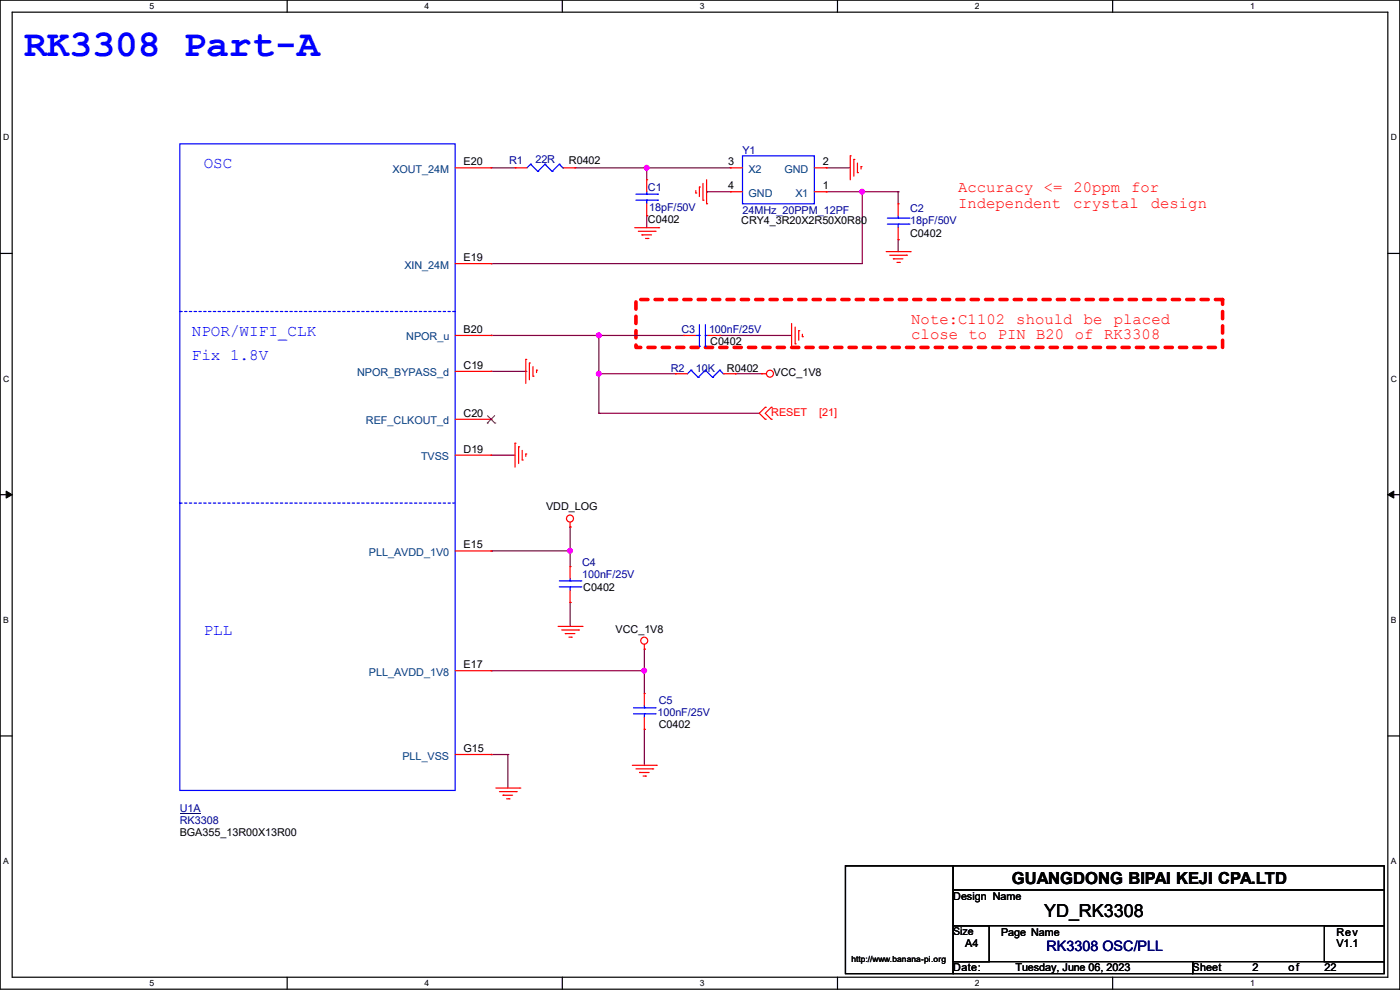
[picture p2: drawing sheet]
<svg xmlns="http://www.w3.org/2000/svg" width="297mm" height="210mm" viewBox="0 0 297 210" stroke-linecap="round" stroke-linejoin="round" font-family="sans-serif">
<path d="M0 0h297v209.8h-297zM2.6 2.6h291.8v204.7h-291.8z" fill="none" stroke="#000" stroke-width=".25"/>
<g fill="#fff">
<path d="M31.7 .3h1v2h-1z"/>
<path d="M31.7 207.6h1v1.9h-1z"/>
</g>
<path d="M60.9 0v2.6M60.9 207.3v2.5" fill="none" stroke="#000" stroke-width=".25"/>
<g fill="#fff">
<path d="M90.1 .3h1v2h-1z"/>
<path d="M90.1 207.6h1v1.9h-1z"/>
</g>
<path d="M119.3 0v2.6M119.3 207.3v2.5" fill="none" stroke="#000" stroke-width=".25"/>
<g fill="#fff">
<path d="M148.5 .3h.9v2h-.9z"/>
<path d="M148.5 207.6h.9v1.9h-.9z"/>
</g>
<path d="M177.7 0v2.6M177.7 207.3v2.5" fill="none" stroke="#000" stroke-width=".25"/>
<g fill="#fff">
<path d="M206.8 .3h1v2h-1z"/>
<path d="M206.8 207.6h1v1.9h-1z"/>
</g>
<path d="M236.1 0v2.6M236.1 207.3v2.5" fill="none" stroke="#000" stroke-width=".25"/>
<g fill="#fff">
<path d="M265.2 .3h1v2h-1z"/>
<path d="M265.2 207.6h1v1.9h-1z"/>
<path d="M.7 28.2h1.2v1.9h-1.2z"/>
<path d="M295.1 28.2h1.2v1.9h-1.2z"/>
<path d="M.7 79.3h1.2v2h-1.2z"/>
<path d="M295.1 79.3h1.2v2h-1.2z"/>
</g>
<path d="M0 53.8h2.6M294.4 53.8h2.6" fill="none" stroke="#000" stroke-width=".25"/>
<g fill="#fff">
<path d="M.7 130.5h1.2v2h-1.2z"/>
<path d="M295.1 130.5h1.1v2h-1.1z"/>
</g>
<path d="M0 104.9h2.6M294.4 104.9h2.6" fill="none" stroke="#000" stroke-width=".25"/>
<path d="M1.3 104.2l1.3 .7-1.3 .8zM294.4 104.9l1.3-.7v1.5z" fill="#000" stroke="#000" stroke-width=".21"/>
<g fill="#fff">
<path d="M.7 181.7h1.2v2h-1.2z"/>
<path d="M295.1 181.7h1.1v2h-1.1z"/>
</g>
<path d="M0 156.1h2.6M294.4 156.1h2.6M179.4 183.7h22.8v22.8h-22.8zM202.2 183.7h91.5v5.1h-91.5zM202.2 188.8h91.5v7.6h-91.5zM202.2 196.4h7.6v7.6h-7.6zM281 196.4h12.7v7.6h-12.7zM202.2 204h50.8v2.5h-50.8zM253 204h40.7v2.5h-40.7z" fill="none" stroke="#000" stroke-width=".25"/>
<path d="M134.9 63.5h124.5v10.2h-124.5z" fill="none" stroke="#f00" stroke-width=".76" stroke-dasharray="1.5 1.5"/>
<g fill="none" stroke="#800040" stroke-width=".25">
<path d="M104.2 35.6h.1M104.2 35.6h5.1M122 35.6h.1M122 35.6h33M137.2 35.6h.1M137.2 35.6v2.5M175.3 35.6h.1M175.3 35.6h5.1M104.2 55.9h.1M137.2 45.8h.1M137.2 45.8v2.5M149.9 40.7h.1"/>
<path d="M149.9 40.7h5.1M175.3 40.7h.1M175.3 40.7h15.2M182.9 40.7h.1M182.9 40.7v15.2h-78.7M190.5 40.7h.1M190.5 50.8h.1M190.5 40.7v2.5M190.5 50.8v2.6M104.2 71.2h.1M104.2 71.2h40.9M104.2 78.8h7.3"/>
<path d="M111.5 78.8h.1M127 71.2h.1M127 79.3h.1M127 79.3h16.3M127 71.2v16.5M152.7 71.2h.1M152.7 71.2h15.2M156 79.3h.1M156 79.3h5.6M104.2 96.6h.1M104.2 96.6h5.1M127 87.7h.1"/>
<path d="M127 87.7h34.1M104.2 116.9h.1M104.2 116.9h16.7M120.9 111.8h.1M120.9 116.9h.1M120.9 111.8v8.4M120.9 127.8h.1M120.9 127.8v5.1M136.7 137.7h.1M136.7 137.7v9.4M104.2 142.3h.1M104.2 142.3h32.5"/>
<path d="M136.7 154.7h.1M136.7 142.3h.1M136.7 154.7v7.6M104.2 160.1h.1M104.2 160.1h3.5M107.7 160.1h.1M107.7 160.1v7.1"/>
</g>
<g fill="#f0f" stroke="#f0f" stroke-width=".25">
<circle cx="127" cy="71.1" r=".49"/>
<circle cx="182.9" cy="40.7" r=".49"/>
<circle cx="137.2" cy="35.6" r=".49"/>
<circle cx="120.9" cy="116.9" r=".49"/>
<circle cx="136.7" cy="142.3" r=".49"/>
<circle cx="127" cy="79.3" r=".49"/>
</g>
<g fill="none" stroke="#f00" stroke-width=".25">
<path d="M96.6 35.6h7.6M104.2 35.6h.1M109.3 35.6h.1M109.3 35.6h2.5M119.4 35.6h2.6M122 35.6h.1M137.2 38.1h.1M137.2 38.1v2.6M148.4 39.7h.1M148.4 39.7v2M149.1 38.9v3.6M149.9 38.1v5.1"/>
<path d="M155 35.6h.1M155 35.6h2.5M172.8 35.6h2.5M175.3 35.6h.1M180.4 33.1h.1M180.4 33.1v5M181.1 33.8h.1M181.1 33.8v3.6M181.9 36.6h.1M181.9 34.6v2M182.7 35.3h.1M182.7 35.3v.6"/>
<path d="M96.6 55.9h7.6M104.2 55.9h.1M134.7 48.3h5M135.4 49.1h3.6M136.2 49.8h.1M136.2 49.8h2M136.9 50.6h.6M137.2 45.8h.1M137.2 43.2v2.6M137.5 50.6h.1M139 49.1h.1M139.7 48.3h.1"/>
<path d="M147.6 40.9h.1M147.6 40.4v.5M149.1 42.5h.1M149.9 43.2h.1M155 40.7h.1M155 40.7h2.5M172.8 40.7h2.5M175.3 40.7h.1M188 53.4h5.1M188.8 54.1h3.5M189.5 54.9h.1M189.5 54.9h2.1"/>
<path d="M190.3 55.7h.5M190.5 43.2h.1M190.5 50.8h.1M190.5 43.2v2.6M190.5 48.3v2.5M190.8 55.7h.1M192.3 54.1h.1M193.1 53.4h.1M96.6 71.2h7.6M96.6 78.8h7.6M104.2 71.2h.1M104.2 78.8h.1"/>
<path d="M111.5 76.2h.1M111.5 76.2v5.1M112.3 77h.1M112.3 77v3.6M113.1 79.8h.1M113.1 77.8v2M113.8 78.5h.1M113.8 78.5v.5M143.3 79.3h.1M143.3 79.3h2.5M145.1 71.2h.1M145.1 71.2h2.5"/>
<path d="M150.2 71.2h2.5M152.7 71.2h.1M153.5 79.3h2.5M156 79.3h.1M161.6 79.3h.1M161.6 79.3h1M167.9 73.7h.1M167.9 68.6v5.1M168.7 72.9h.1M168.7 69.4v3.5M169.5 70.1h.1M169.5 70.1v2.1"/>
<path d="M170.2 71.4h.1M170.2 70.9v.5M96.6 96.6h7.6M96.6 88.9h7.6M104.2 96.6h.1M104.2 88.9h.1M109.3 94h.1M109.3 94v5.1M110 94.8h.1M110 94.8v3.5M110.8 97.6h.1M110.8 95.5v2.1"/>
<path d="M111.5 96.3h.1M111.5 96.3v.5M162.3 86.4h.1M162.3 88.9h.1M162.3 86.4l-1.2 1.3 1.2 1.2M163.6 88.9h.1M163.6 86.4h.1M163.6 86.4l-1.3 1.3 1.3 1.2M96.6 116.9h7.6M104.2 116.9h.1M120.9 111.8h.1M120.9 110.8v1"/>
<path d="M118.4 132.9h5.1M119.2 133.6h3.5M119.9 134.4h.1M119.9 134.4h2.1M120.7 135.2h.5M120.9 120.2h.1M120.9 127.8h.1M120.9 120.2v2.5M120.9 125.3v2.5M121.2 135.2h.1M122.7 133.6h.1M123.5 132.9h.1"/>
<path d="M136.7 137.7h.1M136.7 136.7v1M96.6 142.3h7.6M104.2 142.3h.1M136.7 147.1h.1M136.7 154.7h.1M136.7 147.1v2.5M136.7 152.2v2.5M96.6 160.1h7.6M104.2 160.1h.1M105.2 167.2h5.1M106 167.9h3.5"/>
<path d="M106.7 168.7h.1M106.7 168.7h2.1M107.5 169.5h.5M108 169.5h.1M109.5 167.9h.1M110.3 167.2h.1M134.2 162.3h5M134.9 163.1h3.6M135.7 163.9h.1M135.7 163.9h2M136.4 164.6h.5M136.9 164.6h.1"/>
<path d="M138.5 163.1h.1M139.2 162.3h.1"/>
<circle cx="163.3" cy="79.3" r=".74"/>
<circle cx="120.9" cy="110" r=".74"/>
<circle cx="136.7" cy="135.9" r=".74"/>
</g>
<g fill="none" stroke="#00f" stroke-width=".25">
<path d="M38.1 30.5h58.5v137.2h-58.5zM112.6 34.8h.1M112.6 34.8l-.8 .8M112.6 34.8l1.5 1.6M114.1 36.4h.1M115.6 34.8h.1M115.6 34.8l-1.5 1.6M115.6 34.8l1.5 1.6M117.1 36.4h.1M118.7 34.8h.1M118.7 34.8l-1.6 1.6M118.7 34.8l.7 .8"/>
<path d="M119.4 35.6h.1M157.5 33.1h15.3v10.1h-15.3zM134.9 42.5h4.6M134.9 41.2h4.6M137.2 41.2h.1M137.2 42.5h.1M137.2 40.7v.5M137.2 42.5v.7M139.5 42.5h.1M139.5 41.2h.1M188.3 47.5h4.5M188.3 46.3h4.5"/>
<path d="M190.5 46.3h.1M190.5 47.5h.1M190.5 45.8v.5M190.5 47.5v.8M192.8 47.5h.1M192.8 46.3h.1M146.6 78.5h.1M146.6 78.5l-.8 .8M146.6 78.5l1.5 1.6M147.6 71.2h.8M148.4 73.4h.1M148.4 71.2h.1"/>
<path d="M148.4 68.9v4.5M149.6 78.5h.1M149.6 71.2h.1M149.6 73.4h.1M149.6 78.5l-1.5 1.6M149.6 78.5l1.6 1.6M149.6 71.2h.6M149.6 68.9v4.5M152.7 78.5h.1M152.7 78.5l-1.5 1.6M152.7 78.5l.8 .8M153.5 79.3h.1"/>
<path d="M148.1 80.1h.1M151.2 80.1h.1M118.7 124.5h4.5M118.7 123.2h4.5M120.9 123.2h.1M120.9 124.5h.1M120.9 122.7v.5M120.9 124.5v.8M123.2 124.5h.1M123.2 123.2h.1M134.4 151.4h4.6M134.4 150.2h4.6"/>
<path d="M136.7 150.2h.1M136.7 151.4h.1M136.7 149.6v.6M136.7 151.4v.8M139 151.4h.1M139 150.2h.1"/>
</g>
<path d="M38.1 66.1h.1M96.6 66.1h-58.5M38.1 106.7h.1M96.6 106.7h-58.5" fill="none" stroke="#00f" stroke-width=".25" stroke-dasharray=".5 .5"/>
<path d="M38.1 172.6h4.5" fill="none" stroke="#0000a0" stroke-width=".21"/>
<path d="M103.4 89.7h.1M103.4 88.2l1.6 1.5M104.9 88.2l-1.5 1.5M105 89.7h.1" fill="none" stroke="#804000" stroke-width=".21"/>
<text font-size="8" fill="#00f" x="5.1" y="11.9">RK3308 Part-A</text>
<text font-size="3.8" x="221.5" y="194.4">YD_RK3308</text>
<text font-size="3.5" x="214.7" y="187.5">GUANGDONG BIPAI KEJI CPA.LTD</text>
<g font-size="3.4" fill="#00f">
<text x="43.2" y="35.7">OSC</text>
<text x="40.7" y="71.3">NPOR/WIFI_CLK</text>
<text x="40.7" y="76.4">Fix 1.8V</text>
<text x="43.2" y="134.8">PLL</text>
</g>
<g font-size="3.3" fill="#f00">
<text x="203.2" y="40.8">Accuracy &lt;= 20ppm</text>
<text x="240" y="40.8">for</text>
<text x="203.2" y="44.1">Independent</text>
<text x="227.7" y="44.1">crystal</text>
<text x="244.1" y="44.1">design</text>
<text x="193.3" y="68.7">Note:C1102</text>
<text x="215.6" y="68.7">should</text>
<text x="229.9" y="68.7">be</text>
<text x="236.3" y="68.7">placed</text>
<text x="193.3" y="72">close to PIN B20 of RK3308</text>
</g>
<text font-size="3" fill="#000080" x="222" y="201.7">RK3308 OSC/PLL</text>
<g font-size="2.3">
<text x="98.3" y="35.1">E20</text>
<text x="120.7" y="34.9">R0402</text>
<text x="154.5" y="35.1">3</text>
<text x="174.5" y="35.1">2</text>
<text x="154.5" y="40.1">4</text>
<text x="174.5" y="40.1">1</text>
<text x="137.5" y="47.3">C0402</text>
<text x="157.3" y="47.6">CRY4_3R20X2R50X0R80</text>
<text x="193.1" y="50.4">C0402</text>
<text x="98.3" y="55.4">E19</text>
<text x="98.3" y="70.6">B20</text>
<text x="150.7" y="73.2">C0402</text>
<text x="98.3" y="78.2">C19</text>
<text x="154.2" y="78.8">R0402</text>
<text x="164.1" y="79.8">VCC_1V8</text>
<text x="98.3" y="88.4">C20</text>
<text x="98.3" y="96">D19</text>
<text x="115.9" y="108.3">VDD_LOG</text>
<text x="98.3" y="116.3">E15</text>
<text x="123.7" y="125.3">C0402</text>
<text x="130.6" y="134.2">VCC_1V8</text>
<text x="98.3" y="141.7">E17</text>
<text x="139.7" y="154.5">C0402</text>
<text x="98.3" y="159.5">G15</text>
<text x="38.1" y="177.4">BGA355_13R00X13R00</text>
<text x="202.2" y="190.8">Design Name</text>
<text x="204.8" y="201">A4</text>
<text x="212.4" y="198.5">Page Name</text>
<text x="283.5" y="198.5">Rev</text>
<text x="283.5" y="201">V1.1</text>
<text x="202.2" y="206.1">Date:</text>
<text x="215.4" y="206.1">Tuesday, June 06, 2023</text>
<text x="253" y="206.1">Sheet</text>
<text x="265.7" y="206.1">2</text>
<text x="273.3" y="206.1">of</text>
<text x="281" y="206.1">22</text>
</g>
<g font-size="2.3" fill="#0000a0">
<text x="108" y="34.9">R1</text>
<text x="113.6" y="34.6">22R</text>
<text x="157.5" y="32.6">Y1</text>
<text x="137.5" y="40.5">C1</text>
<text x="137.7" y="44.8">18pF/50V</text>
<text x="157.5" y="45.3">24MHz_20PPM_12PF</text>
<text x="193.1" y="45">C2</text>
<text x="193.1" y="47.6">18pF/50V</text>
<text x="144.6" y="70.7">C3</text>
<text x="150.4" y="70.7">100nF/25V</text>
<text x="142.3" y="78.8">R2</text>
<text x="147.6" y="78.8">10K</text>
<text x="123.5" y="120">C4</text>
<text x="123.5" y="122.5">100nF/25V</text>
<text x="139.7" y="149.4">C5</text>
<text x="139.5" y="152">100nF/25V</text>
<text x="38.1" y="172.3">U1A</text>
<text x="38.1" y="174.8">RK3308</text>
</g>
<g font-size="2.3" fill="#004080">
<text x="83.3" y="36.7">XOUT_24M</text>
<text x="158.8" y="36.7">X2</text>
<text x="158.8" y="41.7">GND</text>
<text x="166.4" y="36.7">GND</text>
<text x="168.7" y="41.7">X1</text>
<text x="85.8" y="57">XIN_24M</text>
<text x="86.2" y="72.2">NPOR_u</text>
<text x="75.8" y="79.8">NPOR_BYPASS_d</text>
<text x="77.6" y="90">REF_CLKOUT_d</text>
<text x="89.3" y="97.6">TVSS</text>
<text x="78.3" y="117.9">PLL_AVDD_1V0</text>
<text x="78.3" y="143.3">PLL_AVDD_1V8</text>
<text x="85.4" y="161.1">PLL_VSS</text>
</g>
<g font-size="2.3" fill="#f00">
<text x="163.6" y="88.2">RESET</text>
<text x="173.8" y="88.2">[21]</text>
</g>
<text font-size="2.2" x="202.2" y="198.4">Size</text>
<g font-size="1.8">
<text x="31.7" y="1.9">5</text>
<text x="90.1" y="1.9">4</text>
<text x="148.5" y="1.9">3</text>
<text x="206.8" y="1.9">2</text>
<text x="265.2" y="1.9">1</text>
<text x=".7" y="29.8">D</text>
<text x="295.1" y="29.8">D</text>
<text x=".7" y="80.9">C</text>
<text x="295.1" y="80.9">C</text>
<text x=".7" y="132.1">B</text>
<text x="295.1" y="132.1">B</text>
<text x=".7" y="183.3">A</text>
<text x="295.1" y="183.3">A</text>
<text x="31.7" y="209.2">5</text>
<text x="90.1" y="209.2">4</text>
<text x="148.5" y="209.2">3</text>
<text x="180.6" y="204.1">http://www.banana-pi.org</text>
<text x="206.8" y="209.2">2</text>
<text x="265.2" y="209.2">1</text>
</g>
</svg>
